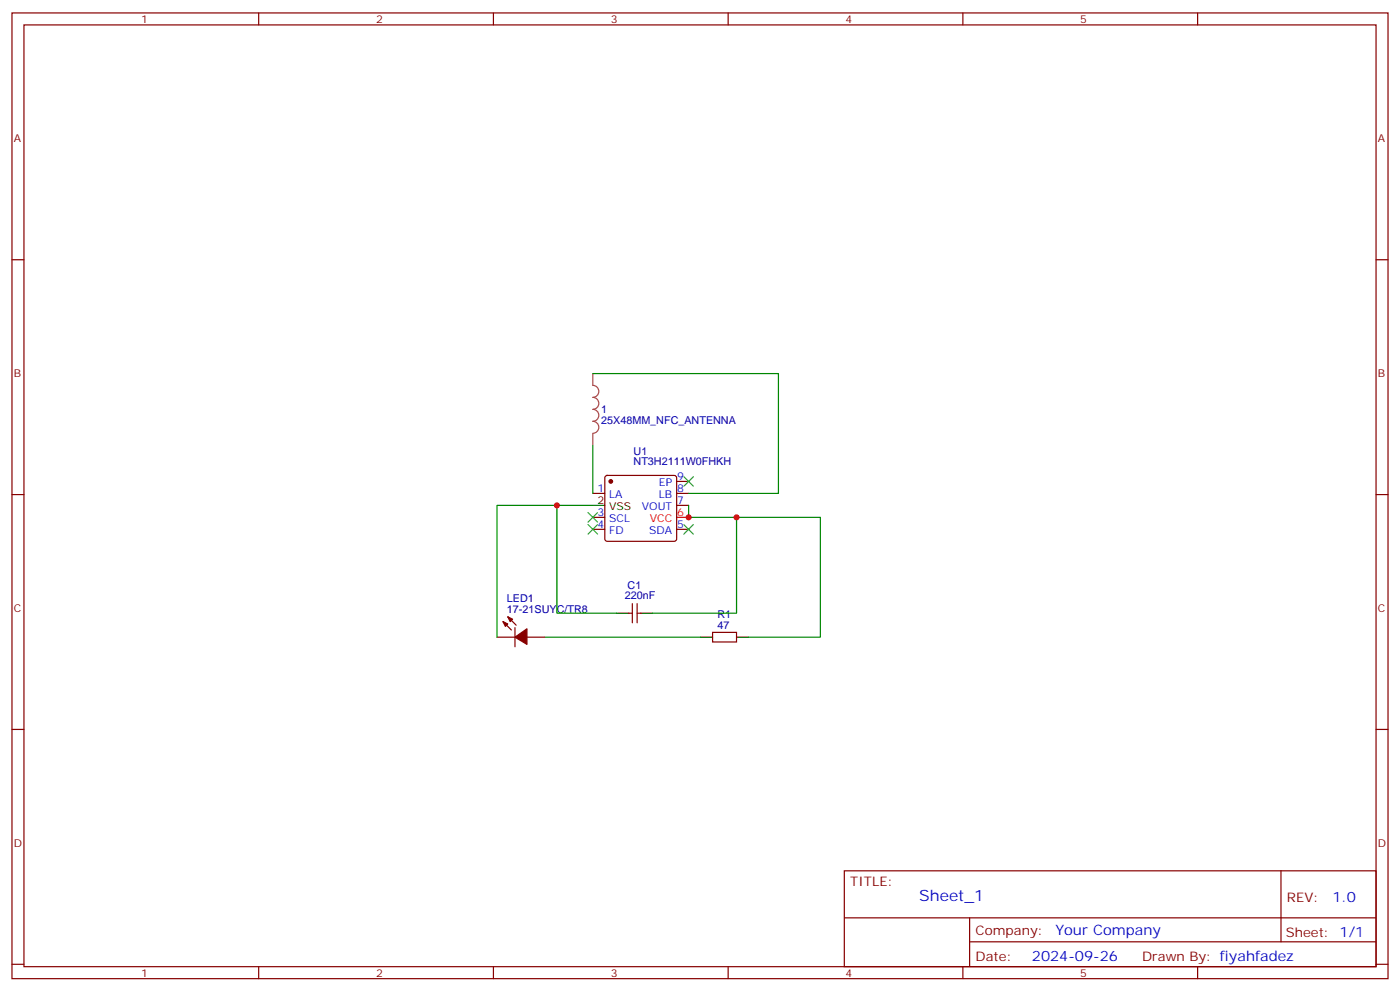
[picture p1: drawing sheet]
<svg xmlns="http://www.w3.org/2000/svg" width="412mm" height="292mm" viewBox="0 0 412 292" stroke-linecap="round" stroke-linejoin="round" font-family="sans-serif">
<g fill="none" stroke="#870000" stroke-width=".35">
<path d="M3.5 3.8h405.4v284.3h-405.4zM7.1 7.3h398.2v277.3h-398.2zM76.2 3.8v3.5M145.3 3.8v3.5M214.5 3.8v3.5M283.6 3.8v3.5M352.8 3.8v3.5M3.5 76.5h3.6M405.3 76.5h3.6M3.5 145.6h3.6M174.6 145.3h3.6M174.6 155.9h3.6"/>
<path d="M174.6 152.3h3.6M178.4 140.2l.5-.2h19.7l.5 .2 .2 .5v18l-.2 .5-.5 .2h-19.7l-.5-.2-.2-.5v-18zM199.3 141.7h3.5M199.3 145.3h3.5M199.3 148.8h3.5M199.3 155.9h3.5M405.3 145.6h3.6M186.3 177.7v5.7M187.7 177.7v5.7M146.4 187.6h5.3M148.2 183l2.4 2.5M149.6 181.6l2.4 2.5"/>
<path d="M151.7 184.8v5.6M155.2 187.6h5.3M185.2 180.6h1.1M187.7 180.6h1M209.9 186.2h7.1v2.8h-7.1zM3.5 214.8h3.6M405.3 214.8h3.6M248.7 256.4h156.6v28.2h-156.6zM377.3 256.4v20.9M248.7 270.2h156.5M285.6 277.3h119.6M285.6 270.2v14.2"/>
<path d="M3.5 283.9h3.6M76.2 284.6v3.5M145.3 284.6v3.5M214.5 284.6v3.5M283.6 284.6v3.5M352.8 284.6v3.5M405.3 283.9h3.6"/>
</g>
<path d="M199.3 152.3h3.5" fill="none" stroke="#f00" stroke-width=".35"/>
<path d="M174.6 148.8h3.6M181.7 180.6h3.5M188.7 180.6h3.6M206.4 187.6h3.5M217 187.6h3.5" fill="none" stroke="#000" stroke-width=".35"/>
<g fill="#870000" stroke="#870000" stroke-width=".35">
<path d="M148.2 183l1.4 .7-.7 .7z"/>
<path d="M149.6 181.6l1.4 .7-.7 .7z"/>
<path d="M151.7 187.6l3.5-2.5v4.6z"/>
<circle cx="179.9" cy="141.7" r=".53"/>
</g>
<path d="M174.6 110v3.5a1.76 1.76 0 0 1 1.8 1.7 1.76 1.76 0 0 1-1.8 1.8 1.76 1.76 0 0 1 1.8 1.8 1.76 1.76 0 0 1-1.8 1.7 1.76 1.76 0 0 1 1.8 1.8 1.76 1.76 0 0 1-1.8 1.8 1.76 1.76 0 0 1 1.8 1.7 1.76 1.76 0 0 1-1.8 1.8M174.6 127.7v3.5" fill="none" stroke="#a64a4a" stroke-width=".35"/>
<path d="M174.6 110h54.7v35.3h-26.5M174.6 131.2v14.1M164 148.8h-17.6v38.8M174.6 148.8h-10.6v31.8h17.7M202.8 148.8v3.5h14.2v28.3h-24.7M217 152.3h24.7v35.3h-21.2M160.5 187.6h45.9" fill="none" stroke="#008700" stroke-width=".35"/>
<path d="M173.2 154.4l2.8 2.9M173.2 150.9l2.8 2.8M176 154.4l-2.8 2.9M176 150.9l-2.8 2.8M201.4 140.3l2.9 2.9M201.4 154.4l2.9 2.9M204.3 140.3l-2.9 2.9M204.3 154.4l-2.9 2.9" fill="none" stroke="#3c3" stroke-width=".35"/>
<g fill="#c00">
<circle cx="202.8" cy="152.3" r=".88"/>
<circle cx="164" cy="148.8" r=".88"/>
<circle cx="217" cy="152.3" r=".88"/>
</g>
<text font-size="4.6" fill="#00f" x="270.8" y="265.4">Sheet_1</text>
<g font-size="4.2" fill="#00f">
<text x="392.5" y="265.7">1.0</text>
<text x="310.9" y="275.2">Your Company</text>
<text x="304" y="283">2024-09-26</text>
</g>
<g font-size="3.9" fill="#800">
<text x="250.5" y="261">TITLE:</text>
<text x="379.1" y="265.7">REV:</text>
<text x="287.4" y="275.2">Company:</text>
<text x="378.7" y="275.8">Sheet: 1/1</text>
<text x="287.4" y="282.9">Date:</text>
<text x="336.4" y="282.9">Drawn By: fiyahfadez</text>
</g>
<g font-size="3.2" fill="#800">
<text x="41.6" y="6.8">1</text>
<text x="110.8" y="6.8">2</text>
<text x="179.9" y="6.8">3</text>
<text x="249.1" y="6.8">4</text>
<text x="318.2" y="6.8">5</text>
<text x="4.1" y="41.9">A</text>
<text x="405.9" y="41.9">A</text>
<text x="4.1" y="111.1">B</text>
<text x="405.9" y="111.1">B</text>
<text x="4.1" y="180.2">C</text>
<text x="405.9" y="180.2">C</text>
<text x="4.1" y="249.3">D</text>
<text x="405.9" y="249.3">D</text>
<text x="41.6" y="287.6">1</text>
<text x="110.8" y="287.6">2</text>
<text x="179.9" y="287.6">3</text>
<text x="249.1" y="287.6">4</text>
<text x="318.2" y="287.6">5</text>
</g>
<g font-size="3.2" fill="#000080">
<text x="177.1" y="124.9">25X48MM_NFC_ANTENNA</text>
<text x="177.1" y="121.7">1</text>
<text x="186.6" y="137">NT3H2111W0FHKH</text>
<text x="186.6" y="133.8">U1</text>
<text x="184.9" y="173.4">C1</text>
<text x="149.3" y="177.3">LED1</text>
<text x="184.1" y="176.4">220nF</text>
<text x="149.3" y="180.6">17-21SUYC/TR8</text>
<text x="211.3" y="185.1">47</text>
<text x="211.3" y="181.9">R1</text>
</g>
<g font-size="3.2" fill="#00f">
<text x="194.1" y="143.2">EP</text>
<text x="199.5" y="141.4">9</text>
<text x="176" y="144.9">1</text>
<text x="179.5" y="146.7">LA</text>
<text x="194.1" y="146.7">LB</text>
<text x="199.5" y="144.9">8</text>
<text x="199.5" y="148.4">7</text>
<text x="176" y="155.5">4</text>
<text x="176" y="152">3</text>
<text x="179.5" y="153.7">SCL</text>
<text x="189.1" y="150.2">VOUT</text>
<text x="199.5" y="155.5">5</text>
<text x="179.5" y="157.3">FD</text>
<text x="191.2" y="157.3">SDA</text>
</g>
<g font-size="3.2">
<text x="176" y="148.4">2</text>
<text x="179.5" y="150.2">VSS</text>
</g>
<g font-size="3.2" fill="#f00">
<text x="191.4" y="153.7">VCC</text>
<text x="199.5" y="152">6</text>
</g>
</svg>
